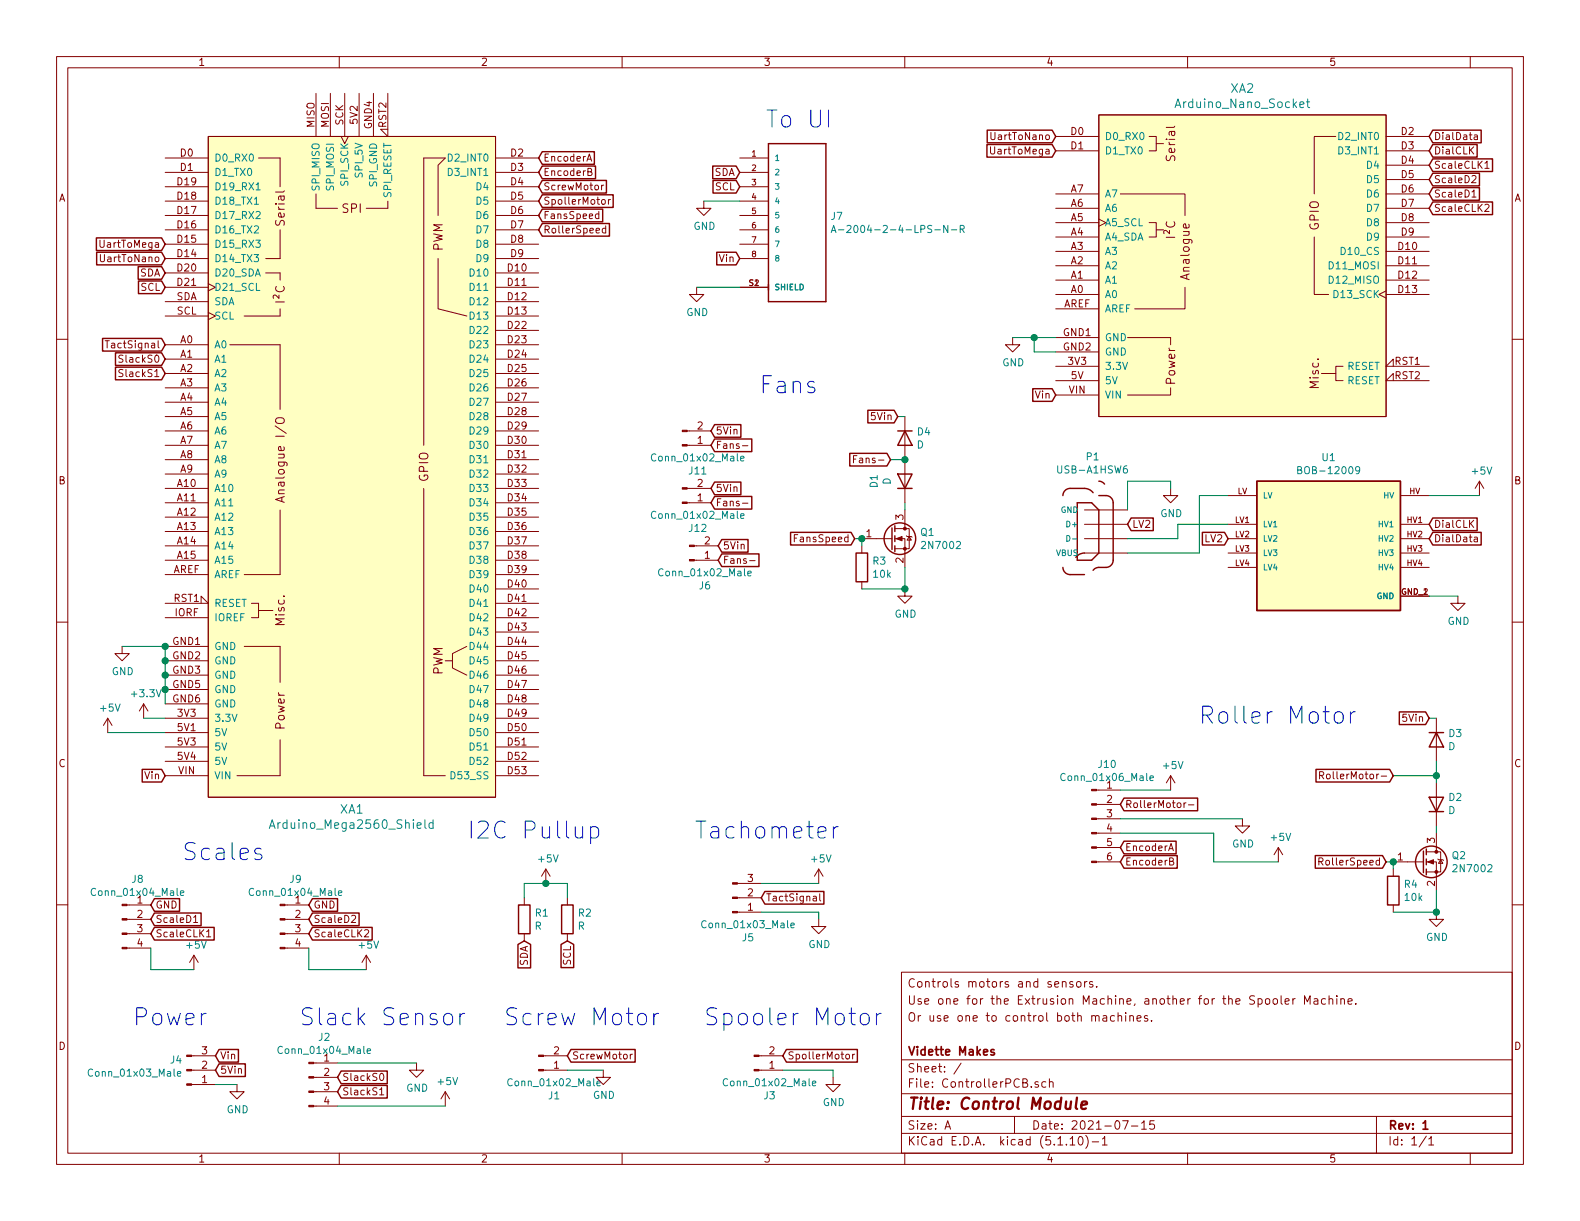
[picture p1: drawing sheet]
EESchema Schematic File Version 4
EELAYER 30 0
EELAYER END
$Descr A 11000 8500
encoding utf-8
Sheet 1 1
Title "Control Module"
Date "2021-07-15"
Rev "1"
Comp "Vidette Makes"
Comment1 ""
Comment2 "Or use one to control both machines."
Comment3 "Use one for the Extrusion Machine, another for the Spooler Machine."
Comment4 "Controls motors and sensors."
$EndDescr
$Comp
L Arduino:Arduino_Nano_Socket XA2
U 1 1
P 8650 1850
F 0 "XA2" H 8650 3087 60  0000 C CNN
F 1 "Arduino_Nano_Socket" H 8650 2981 60  0000 C CNN
F 2 "Arduino:Arduino_Nano_Socket" H 10450 5600 60  0001 C CNN
F 3 "https://store.arduino.cc/arduino-nano" H 10450 5600 60  0001 C CNN
	1    8650 1850
	1    0    0    -1  
$EndComp
$Comp
L BOB-12009:BOB-12009 U1
U 1 1
P 9250 3750
F 0 "U1" H 9250 4317 50  0000 C CNN
F 1 "BOB-12009" H 9250 4226 50  0000 C CNN
F 2 "BOB-12009:CONV_BOB-12009" H 9250 3750 50  0001 L BNN
F 3 "" H 9250 3750 50  0001 L BNN
F 4 "N/A" H 9250 3750 50  0001 L BNN "MAXIMUM_PACKAGE_HEIGHT"
F 5 "Manufacturer Recommendations" H 9250 3750 50  0001 L BNN "STANDARD"
F 6 "01" H 9250 3750 50  0001 L BNN "PARTREV"
F 7 "SparkFun Electronics" H 9250 3750 50  0001 L BNN "MANUFACTURER"
	1    9250 3750
	1    0    0    -1  
$EndComp
$Comp
L power:GND #PWR027
U 1 1
P 10150 4150
F 0 "#PWR027" H 10150 3900 50  0001 C CNN
F 1 "GND" H 10155 3977 50  0000 C CNN
F 2 "" H 10150 4150 50  0001 C CNN
F 3 "" H 10150 4150 50  0001 C CNN
	1    10150 4150
	1    0    0    -1  
$EndComp
Wire Wire Line
	9950 4150 10150 4150
Wire Wire Line
	10300 3450 9950 3450
$Comp
L power:GND #PWR022
U 1 1
P 7050 2350
F 0 "#PWR022" H 7050 2100 50  0001 C CNN
F 1 "GND" H 7055 2177 50  0000 C CNN
F 2 "" H 7050 2350 50  0001 C CNN
F 3 "" H 7050 2350 50  0001 C CNN
	1    7050 2350
	1    0    0    -1  
$EndComp
Wire Wire Line
	7050 2350 7200 2350
Wire Wire Line
	7350 2450 7200 2450
Wire Wire Line
	7200 2450 7200 2350
Connection ~ 7200 2350
Wire Wire Line
	7200 2350 7350 2350
$Comp
L power:+3.3V #PWR05
U 1 1
P 1000 5000
F 0 "#PWR05" H 1000 4850 50  0001 C CNN
F 1 "+3.3V" H 1015 5173 50  0000 C CNN
F 2 "" H 1000 5000 50  0001 C CNN
F 3 "" H 1000 5000 50  0001 C CNN
	1    1000 5000
	1    0    0    -1  
$EndComp
Wire Wire Line
	1000 5000 1150 5000
$Comp
L power:GND #PWR03
U 1 1
P 850 4500
F 0 "#PWR03" H 850 4250 50  0001 C CNN
F 1 "GND" H 855 4327 50  0000 C CNN
F 2 "" H 850 4500 50  0001 C CNN
F 3 "" H 850 4500 50  0001 C CNN
	1    850  4500
	1    0    0    -1  
$EndComp
Wire Wire Line
	850  4500 1150 4500
Text GLabel 1150 5400 0    50   Input ~ 0
Vin
$Comp
L USB-A1HSW6:USB-A1HSW6 P1
U 1 1
P 7650 3650
F 0 "P1" H 7693 3183 50  0000 C CNN
F 1 "USB-A1HSW6" H 7693 3274 50  0000 C CNN
F 2 "USB-A1HSW6:OST_USB-A1HSW6" H 7650 3650 50  0001 L BNN
F 3 "" H 7650 3650 50  0001 L BNN
F 4 "On-Shore Technology, Inc." H 7650 3650 50  0001 L BNN "MANUFACTURER"
	1    7650 3650
	-1   0    0    1   
$EndComp
$Comp
L power:GND #PWR023
U 1 1
P 8150 3400
F 0 "#PWR023" H 8150 3150 50  0001 C CNN
F 1 "GND" H 8155 3227 50  0000 C CNN
F 2 "" H 8150 3400 50  0001 C CNN
F 3 "" H 8150 3400 50  0001 C CNN
	1    8150 3400
	1    0    0    -1  
$EndComp
Wire Wire Line
	7850 3550 7850 3350
Wire Wire Line
	7850 3350 8150 3350
Wire Wire Line
	7850 3850 8350 3850
Wire Wire Line
	8350 3450 8550 3450
Wire Wire Line
	8350 3850 8350 3450
Wire Wire Line
	8150 3400 8150 3350
Text GLabel 9950 3750 2    50   Input ~ 0
DialData
Text GLabel 9950 3650 2    50   Input ~ 0
DialCLK
Text GLabel 9950 950  2    50   Input ~ 0
DialData
Text GLabel 9950 1050 2    50   Input ~ 0
DialCLK
Text GLabel 1150 1900 0    50   Input ~ 0
SDA
Text GLabel 1150 2000 0    50   Input ~ 0
SCL
$Comp
L Transistor_FET:2N7002 Q2
U 1 1
P 9900 6000
F 0 "Q2" H 10104 6046 50  0000 L CNN
F 1 "2N7002" H 10104 5955 50  0000 L CNN
F 2 "Connector_PinHeader_2.54mm:PinHeader_1x03_P2.54mm_Vertical" H 10100 5925 50  0001 L CIN
F 3 "https://www.fairchildsemi.com/datasheets/2N/2N7002.pdf" H 9900 6000 50  0001 L CNN
	1    9900 6000
	1    0    0    -1  
$EndComp
$Comp
L power:GND #PWR026
U 1 1
P 10000 6350
F 0 "#PWR026" H 10000 6100 50  0001 C CNN
F 1 "GND" H 10005 6177 50  0000 C CNN
F 2 "" H 10000 6350 50  0001 C CNN
F 3 "" H 10000 6350 50  0001 C CNN
	1    10000 6350
	1    0    0    -1  
$EndComp
$Comp
L Device:R R4
U 1 1
P 9700 6200
F 0 "R4" H 9770 6246 50  0000 L CNN
F 1 "10k" H 9770 6155 50  0000 L CNN
F 2 "Resistor_THT:R_Axial_DIN0207_L6.3mm_D2.5mm_P10.16mm_Horizontal" V 9630 6200 50  0001 C CNN
F 3 "~" H 9700 6200 50  0001 C CNN
	1    9700 6200
	1    0    0    -1  
$EndComp
Wire Wire Line
	9700 6050 9700 6000
Text GLabel 9650 6000 0    50   Input ~ 0
RollerSpeed
Wire Wire Line
	9650 6000 9700 6000
Connection ~ 9700 6000
Wire Wire Line
	9700 6350 10000 6350
Connection ~ 10000 6350
Wire Wire Line
	10000 6350 10000 6200
Wire Wire Line
	10000 5450 10000 5400
Wire Wire Line
	10000 5400 10000 5300
Text GLabel 9700 5400 0    50   Input ~ 0
RollerMotor-
Wire Wire Line
	9700 5400 10000 5400
Connection ~ 10000 5400
Text Notes 3250 5850 0    118  ~ 0
I2C Pullup
$Comp
L Device:R R1
U 1 1
P 3650 6400
F 0 "R1" H 3720 6446 50  0000 L CNN
F 1 "R" H 3720 6355 50  0000 L CNN
F 2 "Resistor_THT:R_Axial_DIN0207_L6.3mm_D2.5mm_P10.16mm_Horizontal" V 3580 6400 50  0001 C CNN
F 3 "~" H 3650 6400 50  0001 C CNN
	1    3650 6400
	1    0    0    -1  
$EndComp
$Comp
L Device:R R2
U 1 1
P 3950 6400
F 0 "R2" H 4020 6446 50  0000 L CNN
F 1 "R" H 4020 6355 50  0000 L CNN
F 2 "Resistor_THT:R_Axial_DIN0207_L6.3mm_D2.5mm_P10.16mm_Horizontal" V 3880 6400 50  0001 C CNN
F 3 "~" H 3950 6400 50  0001 C CNN
	1    3950 6400
	1    0    0    -1  
$EndComp
Wire Wire Line
	3650 6250 3650 6150
Wire Wire Line
	3950 6150 3950 6250
Text GLabel 3650 6550 3    50   Input ~ 0
SDA
Text GLabel 3950 6550 3    50   Input ~ 0
SCL
$Comp
L Connector:Conn_01x06_Male J10
U 1 1
P 7600 5700
F 0 "J10" H 7708 6081 50  0000 C CNN
F 1 "Conn_01x06_Male" H 7708 5990 50  0000 C CNN
F 2 "Connector_PinHeader_2.54mm:PinHeader_1x06_P2.54mm_Vertical" H 7600 5700 50  0001 C CNN
F 3 "~" H 7600 5700 50  0001 C CNN
	1    7600 5700
	1    0    0    -1  
$EndComp
Text GLabel 7800 5600 2    50   Input ~ 0
RollerMotor-
$Comp
L power:GND #PWR025
U 1 1
P 8650 5700
F 0 "#PWR025" H 8650 5450 50  0001 C CNN
F 1 "GND" H 8655 5527 50  0000 C CNN
F 2 "" H 8650 5700 50  0001 C CNN
F 3 "" H 8650 5700 50  0001 C CNN
	1    8650 5700
	1    0    0    -1  
$EndComp
Text GLabel 7800 5900 2    50   Input ~ 0
EncoderA
Text GLabel 7800 6000 2    50   Input ~ 0
EncoderB
Text Notes 3250 7150 2    118  ~ 0
Slack Sensor
$Comp
L Connector:Conn_01x04_Male J2
U 1 1
P 2150 7500
F 0 "J2" H 2258 7781 50  0000 C CNN
F 1 "Conn_01x04_Male" H 2258 7690 50  0000 C CNN
F 2 "Connector_PinHeader_2.54mm:PinHeader_1x04_P2.54mm_Vertical" H 2150 7500 50  0001 C CNN
F 3 "~" H 2150 7500 50  0001 C CNN
	1    2150 7500
	1    0    0    -1  
$EndComp
$Comp
L power:GND #PWR07
U 1 1
P 2900 7400
F 0 "#PWR07" H 2900 7150 50  0001 C CNN
F 1 "GND" H 2905 7227 50  0000 C CNN
F 2 "" H 2900 7400 50  0001 C CNN
F 3 "" H 2900 7400 50  0001 C CNN
	1    2900 7400
	1    0    0    -1  
$EndComp
Text GLabel 2350 7500 2    50   Input ~ 0
SlackS0
Text GLabel 2350 7600 2    50   Input ~ 0
SlackS1
Text Notes 5850 5850 2    118  ~ 0
Tachometer
$Comp
L Connector:Conn_01x03_Male J5
U 1 1
P 5100 6250
F 0 "J5" H 5208 6531 50  0000 C CNN
F 1 "Conn_01x03_Male" H 5208 6440 50  0000 C CNN
F 2 "Connector_PinHeader_2.54mm:PinHeader_1x03_P2.54mm_Vertical" H 5100 6250 50  0001 C CNN
F 3 "~" H 5100 6250 50  0001 C CNN
	1    5100 6250
	1    0    0    1   
$EndComp
$Comp
L power:GND #PWR015
U 1 1
P 5700 6400
F 0 "#PWR015" H 5700 6150 50  0001 C CNN
F 1 "GND" H 5705 6227 50  0000 C CNN
F 2 "" H 5700 6400 50  0001 C CNN
F 3 "" H 5700 6400 50  0001 C CNN
	1    5700 6400
	1    0    0    -1  
$EndComp
Wire Wire Line
	5700 6150 5300 6150
Wire Wire Line
	5300 6350 5700 6350
Wire Wire Line
	5700 6350 5700 6400
Text GLabel 5300 6250 2    50   Input ~ 0
TactSignal
Text GLabel 1150 2400 0    50   Input ~ 0
TactSignal
Text GLabel 1150 1700 0    50   Input ~ 0
UartToMega
Text GLabel 1150 1800 0    50   Input ~ 0
UartToNano
Text GLabel 7350 950  0    50   Input ~ 0
UartToNano
Text GLabel 7350 1050 0    50   Input ~ 0
UartToMega
Text Notes 9450 5050 2    118  ~ 0
Roller Motor
Text Notes 4600 7150 2    118  ~ 0
Screw Motor
Text Notes 6150 7150 2    118  ~ 0
Spooler Motor
Text Notes 5700 2750 2    118  ~ 0
Fans
Text Notes 1850 6000 2    118  ~ 0
Scales
$Comp
L Connector:Conn_01x02_Male J1
U 1 1
P 3750 7450
F 0 "J1" H 3858 7631 50  0000 C CNN
F 1 "Conn_01x02_Male" H 3858 7540 50  0000 C CNN
F 2 "Connector_PinHeader_2.54mm:PinHeader_1x02_P2.54mm_Vertical" H 3750 7450 50  0001 C CNN
F 3 "~" H 3750 7450 50  0001 C CNN
	1    3750 7450
	1    0    0    1   
$EndComp
$Comp
L Connector:Conn_01x02_Male J3
U 1 1
P 5250 7450
F 0 "J3" H 5358 7631 50  0000 C CNN
F 1 "Conn_01x02_Male" H 5358 7540 50  0000 C CNN
F 2 "Connector_PinHeader_2.54mm:PinHeader_1x02_P2.54mm_Vertical" H 5250 7450 50  0001 C CNN
F 3 "~" H 5250 7450 50  0001 C CNN
	1    5250 7450
	1    0    0    1   
$EndComp
$Comp
L power:GND #PWR02
U 1 1
P 4200 7450
F 0 "#PWR02" H 4200 7200 50  0001 C CNN
F 1 "GND" H 4205 7277 50  0000 C CNN
F 2 "" H 4200 7450 50  0001 C CNN
F 3 "" H 4200 7450 50  0001 C CNN
	1    4200 7450
	1    0    0    -1  
$EndComp
Wire Wire Line
	4200 7450 3950 7450
$Comp
L power:GND #PWR08
U 1 1
P 5800 7500
F 0 "#PWR08" H 5800 7250 50  0001 C CNN
F 1 "GND" H 5805 7327 50  0000 C CNN
F 2 "" H 5800 7500 50  0001 C CNN
F 3 "" H 5800 7500 50  0001 C CNN
	1    5800 7500
	1    0    0    -1  
$EndComp
Wire Wire Line
	5800 7500 5800 7450
Wire Wire Line
	5800 7450 5450 7450
Text GLabel 3950 7350 2    50   Input ~ 0
ScrewMotor
Text GLabel 3750 1300 2    50   Input ~ 0
ScrewMotor
Text GLabel 5450 7350 2    50   Input ~ 0
SpollerMotor
Text GLabel 3750 1400 2    50   Input ~ 0
SpollerMotor
$Comp
L Transistor_FET:2N7002 Q1
U 1 1
P 6200 3750
F 0 "Q1" H 6404 3796 50  0000 L CNN
F 1 "2N7002" H 6404 3705 50  0000 L CNN
F 2 "Connector_PinHeader_2.54mm:PinHeader_1x03_P2.54mm_Vertical" H 6400 3675 50  0001 L CIN
F 3 "https://www.fairchildsemi.com/datasheets/2N/2N7002.pdf" H 6200 3750 50  0001 L CNN
	1    6200 3750
	1    0    0    -1  
$EndComp
$Comp
L power:GND #PWR017
U 1 1
P 6300 4100
F 0 "#PWR017" H 6300 3850 50  0001 C CNN
F 1 "GND" H 6305 3927 50  0000 C CNN
F 2 "" H 6300 4100 50  0001 C CNN
F 3 "" H 6300 4100 50  0001 C CNN
	1    6300 4100
	1    0    0    -1  
$EndComp
$Comp
L Device:R R3
U 1 1
P 6000 3950
F 0 "R3" H 6070 3996 50  0000 L CNN
F 1 "10k" H 6070 3905 50  0000 L CNN
F 2 "Resistor_THT:R_Axial_DIN0207_L6.3mm_D2.5mm_P10.16mm_Horizontal" V 5930 3950 50  0001 C CNN
F 3 "~" H 6000 3950 50  0001 C CNN
	1    6000 3950
	1    0    0    -1  
$EndComp
Wire Wire Line
	6000 3800 6000 3750
Text GLabel 5950 3750 0    50   Input ~ 0
FansSpeed
Wire Wire Line
	5950 3750 6000 3750
Connection ~ 6000 3750
Wire Wire Line
	6000 4100 6300 4100
Connection ~ 6300 4100
Wire Wire Line
	6300 4100 6300 3950
Text GLabel 6200 3200 0    50   Input ~ 0
Fans-
Wire Wire Line
	6200 3200 6300 3200
$Comp
L Connector:Conn_01x02_Male J6
U 1 1
P 4800 3900
F 0 "J6" H 4908 4081 50  0000 C CNN
F 1 "Conn_01x02_Male" H 4908 3990 50  0000 C CNN
F 2 "Connector_PinHeader_2.54mm:PinHeader_1x02_P2.54mm_Vertical" H 4800 3900 50  0001 C CNN
F 3 "~" H 4800 3900 50  0001 C CNN
	1    4800 3900
	1    0    0    1   
$EndComp
Text GLabel 5000 3900 2    50   Input ~ 0
Fans-
$Comp
L Connector:Conn_01x04_Male J8
U 1 1
P 850 6400
F 0 "J8" H 958 6681 50  0000 C CNN
F 1 "Conn_01x04_Male" H 958 6590 50  0000 C CNN
F 2 "Connector_PinHeader_2.54mm:PinHeader_1x04_P2.54mm_Vertical" H 850 6400 50  0001 C CNN
F 3 "~" H 850 6400 50  0001 C CNN
	1    850  6400
	1    0    0    -1  
$EndComp
$Comp
L Connector:Conn_01x04_Male J9
U 1 1
P 1950 6400
F 0 "J9" H 2058 6681 50  0000 C CNN
F 1 "Conn_01x04_Male" H 2058 6590 50  0000 C CNN
F 2 "Connector_PinHeader_2.54mm:PinHeader_1x04_P2.54mm_Vertical" H 1950 6400 50  0001 C CNN
F 3 "~" H 1950 6400 50  0001 C CNN
	1    1950 6400
	1    0    0    -1  
$EndComp
Text GLabel 1050 6300 2    50   Input ~ 0
GND
Text GLabel 2150 6300 2    50   Input ~ 0
GND
Text GLabel 1050 6400 2    50   Input ~ 0
ScaleD1
Text GLabel 2150 6400 2    50   Input ~ 0
ScaleD2
Text GLabel 1050 6500 2    50   Input ~ 0
ScaleCLK1
Text GLabel 2150 6500 2    50   Input ~ 0
ScaleCLK2
$Comp
L power:+5V #PWR018
U 1 1
P 1350 6750
F 0 "#PWR018" H 1350 6600 50  0001 C CNN
F 1 "+5V" H 1365 6923 50  0000 C CNN
F 2 "" H 1350 6750 50  0001 C CNN
F 3 "" H 1350 6750 50  0001 C CNN
	1    1350 6750
	1    0    0    -1  
$EndComp
$Comp
L power:+5V #PWR019
U 1 1
P 2550 6750
F 0 "#PWR019" H 2550 6600 50  0001 C CNN
F 1 "+5V" H 2565 6923 50  0000 C CNN
F 2 "" H 2550 6750 50  0001 C CNN
F 3 "" H 2550 6750 50  0001 C CNN
	1    2550 6750
	1    0    0    -1  
$EndComp
Wire Wire Line
	2550 6750 2150 6750
Wire Wire Line
	2150 6750 2150 6600
Wire Wire Line
	1350 6750 1050 6750
Wire Wire Line
	1050 6750 1050 6600
Text GLabel 9950 1350 2    50   Input ~ 0
ScaleD1
Text GLabel 9950 1250 2    50   Input ~ 0
ScaleD2
Text GLabel 9950 1150 2    50   Input ~ 0
ScaleCLK1
Text GLabel 9950 1450 2    50   Input ~ 0
ScaleCLK2
Text Notes 1450 7150 2    118  ~ 0
Power
Text Notes 5800 900  2    118  ~ 0
To UI
$Comp
L A-2004-2-4-LPS-N-R:A-2004-2-4-LPS-N-R J7
U 1 1
P 5550 1500
F 0 "J7" H 5780 1496 50  0000 L CNN
F 1 "A-2004-2-4-LPS-N-R" H 5780 1405 50  0000 L CNN
F 2 "A-2004-2-4-LPS-N-R:ASSMANN_A-2004-2-4-LPS-N-R" H 5550 1500 50  0001 L BNN
F 3 "" H 5550 1500 50  0001 L BNN
F 4 "13.20mm" H 5550 1500 50  0001 L BNN "MAXIMUM_PACKGE_HEIGHT"
F 5 "Manufacturer Recommendations" H 5550 1500 50  0001 L BNN "STANDARD"
F 6 "00" H 5550 1500 50  0001 L BNN "PARTREV"
F 7 "ASSMANN" H 5550 1500 50  0001 L BNN "MANUFACTURER"
	1    5550 1500
	1    0    0    -1  
$EndComp
$Comp
L power:GND #PWR09
U 1 1
P 4850 2000
F 0 "#PWR09" H 4850 1750 50  0001 C CNN
F 1 "GND" H 4855 1827 50  0000 C CNN
F 2 "" H 4850 2000 50  0001 C CNN
F 3 "" H 4850 2000 50  0001 C CNN
	1    4850 2000
	1    0    0    -1  
$EndComp
Wire Wire Line
	4850 2000 5150 2000
$Comp
L power:GND #PWR011
U 1 1
P 4900 1400
F 0 "#PWR011" H 4900 1150 50  0001 C CNN
F 1 "GND" H 4905 1227 50  0000 C CNN
F 2 "" H 4900 1400 50  0001 C CNN
F 3 "" H 4900 1400 50  0001 C CNN
	1    4900 1400
	1    0    0    -1  
$EndComp
Wire Wire Line
	4900 1400 5150 1400
Text GLabel 5150 1200 0    50   Input ~ 0
SDA
Text GLabel 5150 1300 0    50   Input ~ 0
SCL
$Comp
L power:GND #PWR012
U 1 1
P 1650 7550
F 0 "#PWR012" H 1650 7300 50  0001 C CNN
F 1 "GND" H 1655 7377 50  0000 C CNN
F 2 "" H 1650 7550 50  0001 C CNN
F 3 "" H 1650 7550 50  0001 C CNN
	1    1650 7550
	1    0    0    -1  
$EndComp
Wire Wire Line
	1500 7550 1650 7550
$Comp
L power:+5V #PWR029
U 1 1
P 10300 3450
F 0 "#PWR029" H 10300 3300 50  0001 C CNN
F 1 "+5V" H 10315 3623 50  0000 C CNN
F 2 "" H 10300 3450 50  0001 C CNN
F 3 "" H 10300 3450 50  0001 C CNN
	1    10300 3450
	1    0    0    -1  
$EndComp
$Comp
L power:+5V #PWR0101
U 1 1
P 3800 6150
F 0 "#PWR0101" H 3800 6000 50  0001 C CNN
F 1 "+5V" H 3815 6323 50  0000 C CNN
F 2 "" H 3800 6150 50  0001 C CNN
F 3 "" H 3800 6150 50  0001 C CNN
	1    3800 6150
	1    0    0    -1  
$EndComp
Connection ~ 3800 6150
Wire Wire Line
	3800 6150 3950 6150
Wire Wire Line
	2350 7400 2900 7400
Wire Wire Line
	3100 7700 2350 7700
Wire Wire Line
	7800 5700 8650 5700
$Comp
L power:+5V #PWR024
U 1 1
P 8900 6000
F 0 "#PWR024" H 8900 5850 50  0001 C CNN
F 1 "+5V" H 8915 6173 50  0000 C CNN
F 2 "" H 8900 6000 50  0001 C CNN
F 3 "" H 8900 6000 50  0001 C CNN
	1    8900 6000
	1    0    0    -1  
$EndComp
Wire Wire Line
	7800 5800 8450 5800
Wire Wire Line
	8450 5800 8450 6000
Wire Wire Line
	8450 6000 8900 6000
$Comp
L power:+5V #PWR0102
U 1 1
P 8150 5500
F 0 "#PWR0102" H 8150 5350 50  0001 C CNN
F 1 "+5V" H 8165 5673 50  0000 C CNN
F 2 "" H 8150 5500 50  0001 C CNN
F 3 "" H 8150 5500 50  0001 C CNN
	1    8150 5500
	1    0    0    -1  
$EndComp
Wire Wire Line
	8150 5500 7800 5500
Text GLabel 7350 2750 0    50   Input ~ 0
Vin
$Comp
L Connector:Conn_01x03_Male J4
U 1 1
P 1300 7450
F 0 "J4" H 1272 7382 50  0000 R CNN
F 1 "Conn_01x03_Male" H 1272 7473 50  0000 R CNN
F 2 "Connector_PinHeader_2.54mm:PinHeader_1x03_P2.54mm_Vertical" H 1300 7450 50  0001 C CNN
F 3 "~" H 1300 7450 50  0001 C CNN
	1    1300 7450
	1    0    0    1   
$EndComp
Text GLabel 1500 7350 2    50   Input ~ 0
Vin
$Comp
L Connector:Conn_01x02_Male J12
U 1 1
P 4750 3500
F 0 "J12" H 4858 3681 50  0000 C CNN
F 1 "Conn_01x02_Male" H 4858 3590 50  0000 C CNN
F 2 "Connector_PinHeader_2.54mm:PinHeader_1x02_P2.54mm_Vertical" H 4750 3500 50  0001 C CNN
F 3 "~" H 4750 3500 50  0001 C CNN
	1    4750 3500
	1    0    0    1   
$EndComp
Text GLabel 4950 3500 2    50   Input ~ 0
Fans-
$Comp
L Connector:Conn_01x02_Male J11
U 1 1
P 4750 3100
F 0 "J11" H 4858 3281 50  0000 C CNN
F 1 "Conn_01x02_Male" H 4858 3190 50  0000 C CNN
F 2 "Connector_PinHeader_2.54mm:PinHeader_1x02_P2.54mm_Vertical" H 4750 3100 50  0001 C CNN
F 3 "~" H 4750 3100 50  0001 C CNN
	1    4750 3100
	1    0    0    1   
$EndComp
Text GLabel 4950 3100 2    50   Input ~ 0
Fans-
Connection ~ 6300 3200
Wire Wire Line
	6300 2900 6250 2900
$Comp
L Device:D D1
U 1 1
P 6300 3350
F 0 "D1" H 6300 3567 50  0000 C CNN
F 1 "D" H 6300 3476 50  0000 C CNN
F 2 "Diode_THT:D_DO-15_P15.24mm_Horizontal" H 6300 3350 50  0001 C CNN
F 3 "~" H 6300 3350 50  0001 C CNN
	1    6300 3350
	0    -1   -1   0   
$EndComp
Wire Wire Line
	6300 3500 6300 3550
$Comp
L Device:D D4
U 1 1
P 6300 3050
F 0 "D4" V 6254 3130 50  0000 L CNN
F 1 "D" V 6345 3130 50  0000 L CNN
F 2 "Diode_THT:D_DO-15_P15.24mm_Horizontal" H 6300 3050 50  0001 C CNN
F 3 "~" H 6300 3050 50  0001 C CNN
	1    6300 3050
	0    1    1    0   
$EndComp
$Comp
L Device:D D3
U 1 1
P 10000 5150
F 0 "D3" V 9954 5230 50  0000 L CNN
F 1 "D" V 10045 5230 50  0000 L CNN
F 2 "Diode_THT:D_DO-15_P15.24mm_Horizontal" H 10000 5150 50  0001 C CNN
F 3 "~" H 10000 5150 50  0001 C CNN
	1    10000 5150
	0    1    1    0   
$EndComp
$Comp
L Device:D D2
U 1 1
P 10000 5600
F 0 "D2" V 10046 5520 50  0000 R CNN
F 1 "D" V 9955 5520 50  0000 R CNN
F 2 "Diode_THT:D_DO-15_P15.24mm_Horizontal" H 10000 5600 50  0001 C CNN
F 3 "~" H 10000 5600 50  0001 C CNN
	1    10000 5600
	0    -1   -1   0   
$EndComp
Wire Wire Line
	10000 5750 10000 5800
Wire Wire Line
	7850 3750 8200 3750
Wire Wire Line
	8200 3750 8200 3650
Wire Wire Line
	8200 3650 8550 3650
Text GLabel 7850 3650 2    50   Input ~ 0
LV2
Text GLabel 8550 3750 0    50   Input ~ 0
LV2
$Comp
L power:+5V #PWR0103
U 1 1
P 5700 6150
F 0 "#PWR0103" H 5700 6000 50  0001 C CNN
F 1 "+5V" H 5715 6323 50  0000 C CNN
F 2 "" H 5700 6150 50  0001 C CNN
F 3 "" H 5700 6150 50  0001 C CNN
	1    5700 6150
	1    0    0    -1  
$EndComp
$Comp
L power:+5V #PWR0104
U 1 1
P 3100 7700
F 0 "#PWR0104" H 3100 7550 50  0001 C CNN
F 1 "+5V" H 3115 7873 50  0000 C CNN
F 2 "" H 3100 7700 50  0001 C CNN
F 3 "" H 3100 7700 50  0001 C CNN
	1    3100 7700
	1    0    0    -1  
$EndComp
Text GLabel 3750 1200 2    50   Input ~ 0
EncoderB
Text GLabel 3750 1100 2    50   Input ~ 0
EncoderA
Text GLabel 1150 2500 0    50   Input ~ 0
SlackS0
Text GLabel 1150 2600 0    50   Input ~ 0
SlackS1
Text GLabel 3750 1500 2    50   Input ~ 0
FansSpeed
Text GLabel 3750 1600 2    50   Input ~ 0
RollerSpeed
Text GLabel 5150 1800 0    50   Input ~ 0
Vin
$Comp
L power:+5V #PWR0105
U 1 1
P 750 5100
F 0 "#PWR0105" H 750 4950 50  0001 C CNN
F 1 "+5V" H 765 5273 50  0000 C CNN
F 2 "" H 750 5100 50  0001 C CNN
F 3 "" H 750 5100 50  0001 C CNN
	1    750  5100
	1    0    0    -1  
$EndComp
Wire Wire Line
	750  5100 1150 5100
Text GLabel 1500 7450 2    50   Input ~ 0
5Vin
Text GLabel 6250 2900 0    50   Input ~ 0
5Vin
Text GLabel 9950 5000 0    50   Input ~ 0
5Vin
Wire Wire Line
	9950 5000 10000 5000
Wire Wire Line
	1150 4900 1150 4800
Connection ~ 1150 4800
Wire Wire Line
	1150 4800 1150 4700
Connection ~ 1150 4700
Wire Wire Line
	1150 4700 1150 4600
Wire Wire Line
	1150 4600 1150 4500
Connection ~ 1150 4600
Connection ~ 1150 4500
$Comp
L Arduino:Arduino_Mega2560_Shield XA1
U 1 1
P 2450 3250
F 0 "XA1" H 2450 869 60  0000 C CNN
F 1 "Arduino_Mega2560_Shield" H 2450 763 60  0000 C CNN
F 2 "Arduino:Arduino_Mega2560_Shield" H 3150 6000 60  0001 C CNN
F 3 "https://store.arduino.cc/arduino-mega-2560-rev3" H 3150 6000 60  0001 C CNN
	1    2450 3250
	1    0    0    -1  
$EndComp
Wire Wire Line
	3650 6150 3800 6150
Text GLabel 4950 3000 2    50   Input ~ 0
5Vin
Text GLabel 4950 3400 2    50   Input ~ 0
5Vin
Text GLabel 5000 3800 2    50   Input ~ 0
5Vin
$EndSCHEMATC
